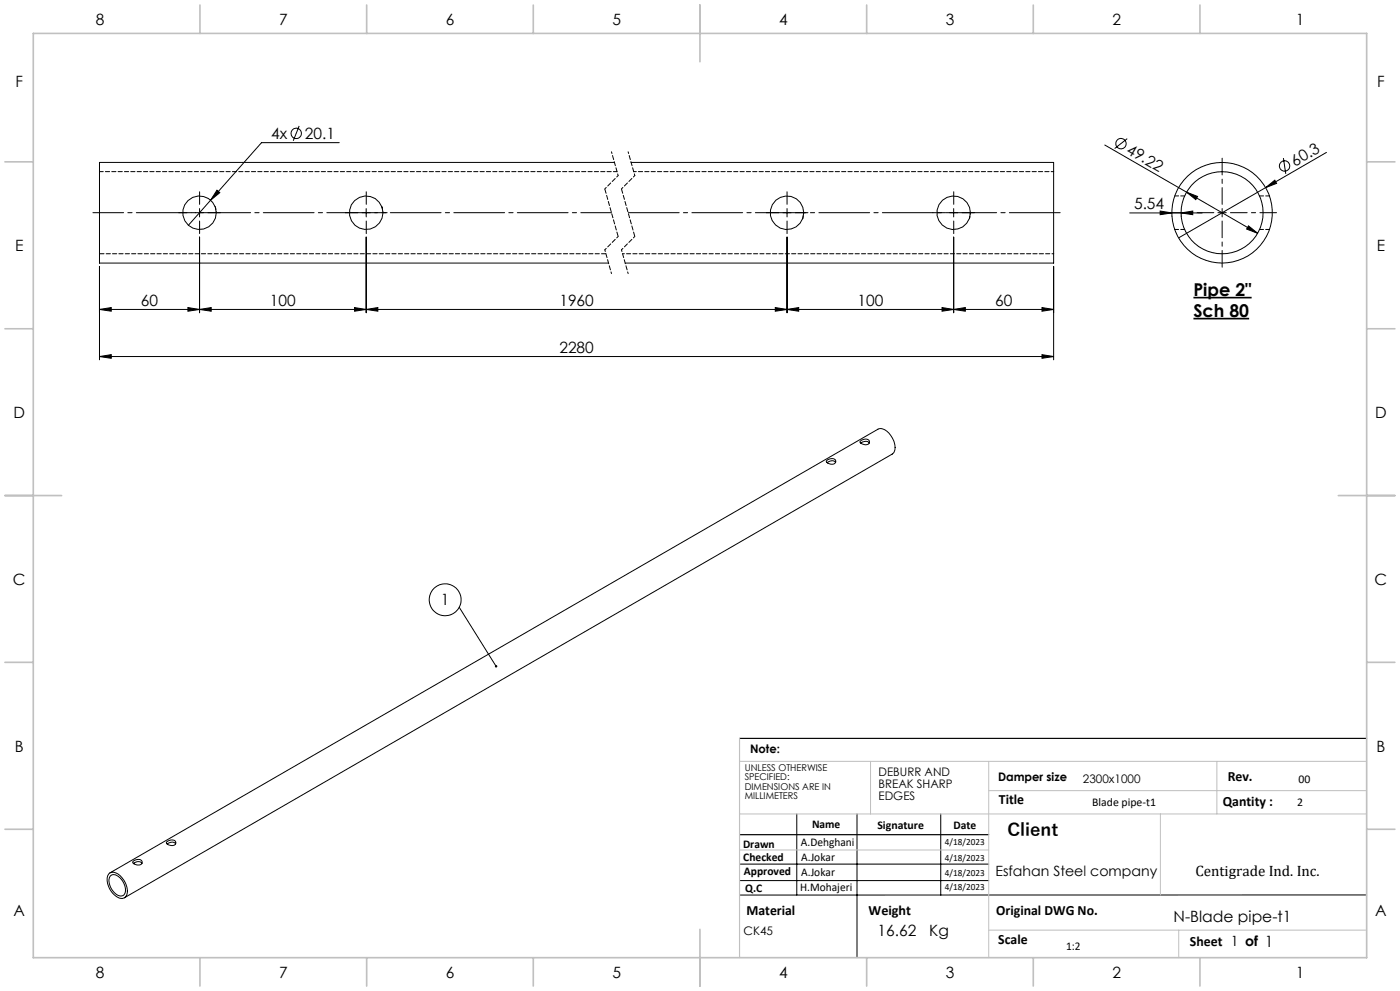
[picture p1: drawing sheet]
<svg xmlns="http://www.w3.org/2000/svg" width="420mm" height="297mm" viewBox="0 0 420 297" stroke-linecap="round" stroke-linejoin="round" font-family="sans-serif">
<g fill="none" stroke="#000" stroke-width=".3">
<path d="M89.7 37.7l-1.7 4.5M65.1 57l.8 .7-2.7 2.3zM101.8 42.8h-23.3l-22 24.7M184.3 48.7h-154.5v30.1h152.7M189.3 48.7h126.8v30.1h-128.6M331.4 43.5l45.9 26.4M338.2 41.6l-3.8 2.9M356 57.6l3.3 1.3-.6 .9zM379.7 56.2l2.7-2.2 .6 1zM379.7 56.2l-26.1 15.1M385 47.4l.7 4.7M397.9 45.7l-18.2 10.5"/>
<path d="M29.8 79.8v28M58.6 63.7h2.5M59.9 62.5v2.5M59.9 71v22.7M108.6 63.7h2.5M109.9 62.5v2.5M109.9 71v22.7M234.8 63.7h2.5M236.1 62.5v2.5M236.1 71v22.7M284.8 63.7h2.5M286.1 62.5v2.5"/>
<path d="M286.1 71v22.7M316.1 79.8v28M338.9 63.8h21.8M348.1 63.2l3.4 .6-3.4 .5zM351.5 64.8h.1M354.3 63.8l3.5-.6v1.1zM354.3 64.8h.1M365.4 63.7h2.5M366.6 62.5v2.5M374.5 67.7l2.8 2.2-3.3-1.3zM29.8 92.7l3.6-.5v1.1zM29.8 92.7h286.3"/>
<path d="M56.4 92.2l3.5 .5-3.5 .6zM59.9 92.7l3.5-.5v1.1zM106.4 92.2l3.5 .5-3.5 .6zM109.9 92.7l3.4-.5v1.1zM232.6 92.2l3.5 .5-3.5 .6zM236.1 92.7l3.5-.5v1.1zM282.6 92.2l3.5 .5-3.5 .6zM286.1 92.7l3.5-.5v1.1zM312.6 92.2l3.5 .5-3.5 .6zM29.8 106.9l3.6-.6v1.1zM29.8 106.9h286.3M312.6 106.3l3.5 .6-3.5 .5z"/>
<path d="M248.1 137.9a1.58 1.58 0 0 1 2.7 .4 1.61 1.61 0 0 1-2.9-.2zM250.7 138.6a1.74 1.74 0 0 0-2.6 0M258.2 132.1a1.56 1.56 0 0 1 2.6 .4 1.46 1.46 0 0 1-2.4 .4l-.4-.4zM258.2 132.8l1.1-.5a1.18 1.18 0 0 1 1.5 .5M137.8 182l11 17.7M39.8 258.3a1.92 1.92 0 0 1 2.8-.2 1.06 1.06 0 0 1-.4 1.1 1.06 1.06 0 0 1-1.2 0l-.4-.1a.78 .78 0 0 1-.8-.8zM40 258.8a1.83 1.83 0 0 1 2.6 0M50.1 252.2a1.61 1.61 0 0 1 2.7 .4 1.66 1.66 0 0 1-2.9 .1zM52.7 252.9a1.83 1.83 0 0 0-2.6 0M221.9 259h74.7M239 243.9v24.3M257.1 243.9v43.1"/>
<path d="M282.2 243.9v24.3M32.7 261.8a3.1 3.1 0 0 1 4.2 1.6 4.7 4.7 0 0 1 .7 5.4 2.58 2.58 0 0 1-3.6-.9 5.3 5.3 0 0 1-1.4-5.9zM33 261.6l230.3-132.9a3.5 3.5 0 0 1 4.1 2.1 4.3 4.3 0 0 1 .5 5.1l-230.6 133.2M33.1 262.5a2.25 2.25 0 0 1 3.2 1 3.9 3.9 0 0 1 .7 4.8 2.66 2.66 0 0 1-3.2-1.4l-.3-.4a3.7 3.7 0 0 1-.4-4zM221.9 263.9h74.7M410 268.2h-188.1"/>
<circle cx="88.9" cy="40" r="1.56"/>
<circle cx="336.3" cy="43" r="1.57"/>
<circle cx="385.4" cy="49.7" r="1.55"/>
<circle cx="59.9" cy="63.7" r="5"/>
<circle cx="109.9" cy="63.7" r="5"/>
<circle cx="236.1" cy="63.8" r="5"/>
<circle cx="286.1" cy="63.8" r="5"/>
<circle cx="366.6" cy="63.8" r="15.1"/>
<circle cx="366.6" cy="63.8" r="12.3"/>
<circle cx="133.6" cy="179.7" r="4.8"/>
</g>
<path d="M358 89.2h17.5M358 95.5h16.7" fill="none" stroke="#000" stroke-width=".5"/>
<path d="M364.1 63.7h-13.8M366.6 61.2v-13.8M366.6 66.2v13.9M369.1 63.7h13.9" fill="none" stroke="#000" stroke-width=".3" stroke-dasharray="15.2 1.3 1.3 1.3" stroke-dashoffset="10.2"/>
<g fill="none" stroke="#000" stroke-width=".3" stroke-dasharray="15.2 1.3 1.3 1.3">
<path d="M57.4 63.7h-3.8M59.9 66.2v3.8M59.9 61.2v-3.7M62.4 63.7h3.8M107.4 63.7h-3.8M109.9 66.2v3.8M109.9 61.2v-3.7M112.4 63.7h3.8M233.6 63.7h-3.8M236.1 66.2v3.8M236.1 61.2v-3.7M238.6 63.7h3.8"/>
<path d="M283.6 63.7h-3.8M286.1 66.2v3.8M286.1 61.2v-3.7M288.6 63.7h3.8"/>
</g>
<path d="M183.4 63.7h-155.5" fill="none" stroke="#000" stroke-width=".3" stroke-dasharray="15.2 1.3 1.3 1.3" stroke-dashoffset="6"/>
<path d="M318.1 63.7h-129.7" fill="none" stroke="#000" stroke-width=".3" stroke-dasharray="15.2 1.3 1.3 1.3" stroke-dashoffset="-.1"/>
<path d="M183.4 45.5l2 7.1M185.4 52.6l-4 4M188.4 45.5l2 7.1M190.4 52.6l-4 4M181.4 74.9l2 7.1M185.4 70.9l-4 4M186.4 74.9l2 7.1M186.8 76h129.3M190.4 70.9l-4 4" fill="none" stroke="#000" stroke-width=".3" stroke-dasharray="1.3 .6" stroke-dashoffset=".7"/>
<path d="M181.4 56.6l4 14.3M186.4 56.6l4 14.3M29.9 76h151.9" fill="none" stroke="#000" stroke-width=".3" stroke-dasharray="1.3 .6" stroke-dashoffset="-.1"/>
<path d="M221.9 221.3h188.1M221.9 250.2h74.7" fill="none" stroke="#000" stroke-width=".35"/>
<path d="M221.9 228.2h188.1M261.2 228.2v15.7M296.6 228.2v58.8M296.6 237h113.4M365.1 228.2v15.7M221.9 243.9h188.1M221.9 254.7h74.7M348.1 243.9v24.3M296.6 278.8h113.4M353.6 278.8v8.2" fill="none" stroke="#c0c0c0" stroke-width=".3"/>
<path d="M221.9 221.3v65.7" fill="none" stroke="#c0c0c0" stroke-width=".35"/>
<g fill="none" stroke="#c0c0c0" stroke-width=".5">
<path d="M10 10h400v277h-400zM60 1.5v8.5M110 1.5v8.5M160 1.5v8.5M210 1.5v17M260 1.5v8.5M310 1.5v8.5M360 1.5v8.5M1.5 48.5h8.5M410 48.5h8.5M1.5 98.5h8.5M410 98.5h8.5"/>
<path d="M1.5 148.5h17M401.5 148.5h17M1.5 198.5h8.5M410 198.5h8.5M1.5 248.5h8.5M410 248.5h8.5M210 278.5v17M60 287v8.5M110 287v8.5M160 287v8.5M260 287v8.5M310 287v8.5"/>
<path d="M360 287v8.5"/>
</g>
<g fill="#000">
<path d="M379.7 56.2l2.7-2.2 .6 1zM65.1 57l.8 .7-2.7 2.3zM148.6 199.4h.4l.2 .5-.2 .1-.2-.3 .2 .3h-.4z"/>
<path d="M354.3 63.8l3.5-.6v1.1zM348.1 63.2l3.4 .6-3.4 .5z"/>
<path d="M374.5 67.7l-.5 .9 3.3 1.3zM356 57.6l2.7 2.2 .6-.9z"/>
<path d="M312.6 92.2l3.5 .5-3.5 .6zM286.1 92.7l3.5-.5v1.1z"/>
<path d="M29.8 106.9l3.6-.6v1.1zM312.6 106.3l3.5 .6-3.5 .5zM29.8 92.7l3.6-.5v1.1zM56.4 92.2l3.5 .5-3.5 .6zM59.9 92.7l3.5-.5v1.1zM106.4 92.2l3.5 .5-3.5 .6zM236.1 92.7l3.5-.5v1.1zM282.6 92.2l3.5 .5-3.5 .6zM109.9 92.7l3.4-.5v1.1zM232.6 92.2l3.5 .5-3.5 .6z"/>
</g>
<path d="M291.1 63.7l-.2 1.7" fill="none" stroke="#000" stroke-width=".3" stroke-dasharray="1.3 .6" stroke-dashoffset=".8"/>
<path d="M64.9 63.7l-.4-1.9M114.9 63.7l-.4-1.9M241.1 63.7l-.4 1.9" fill="none" stroke="#000" stroke-width=".3" stroke-dasharray="1.3 .6" stroke-dashoffset="1"/>
<path d="M316.1 51.4h-126" fill="none" stroke="#000" stroke-width=".3" stroke-dasharray="1.3 .6" stroke-dashoffset=".5"/>
<path d="M185.1 51.4h-155.2" fill="none" stroke="#000" stroke-width=".3" stroke-dasharray="1.3 .6" stroke-dashoffset=".2"/>
<path d="M355.4 58.7h-3M380.9 58.7h-3M352.4 68.8h3M377.9 68.8h3" fill="none" stroke="#000" stroke-width=".3" stroke-dasharray="1.3 .6" stroke-dashoffset=".1"/>
<path d="M377.9 58.7h.1M380.9 58.7h.1M352.4 68.8h.1M355.4 68.8h.1" fill="none" stroke="#000" stroke-width=".3" stroke-dasharray="1.3 .6"/>
<g font-size="5.3">
<text x="358" y="88.6">Pipe 2&quot;</text>
<text x="358" y="94.9">Sch 80</text>
<text x="302.2" y="250.7">Client</text>
</g>
<g font-size="4.7">
<text x="28.7" y="7.6">8</text>
<text x="83.7" y="7.6">7</text>
<text x="133.7" y="7.6">6</text>
<text x="183.7" y="7.6">5</text>
<text x="233.7" y="7.6">4</text>
<text x="283.7" y="7.6">3</text>
<text x="333.7" y="7.6">2</text>
<text x="388.7" y="7.6">1</text>
<text x="4.6" y="26.1">F</text>
<text x="413.1" y="26.1">F</text>
<text x="81.3" y="41.7">4x</text>
<text x="91.5" y="41.7">20.1</text>
<text x="337.7" y="45.8" transform="rotate(30 337.7 45.8)">49.22</text>
<text x="388.5" y="49.9" transform="rotate(-30 388.5 49.9)">60.3</text>
<text x="340.2" y="62.8">5.54</text>
<text x="4.5" y="75.3">E</text>
<text x="413" y="75.3">E</text>
<text x="42.3" y="91.7">60</text>
<text x="81" y="91.7">100</text>
<text x="167.8" y="91.7">1960</text>
<text x="257.2" y="91.7">100</text>
<text x="298.5" y="91.7">60</text>
<text x="167.8" y="105.8">2280</text>
<text x="4" y="125.3">D</text>
<text x="412.5" y="125.3">D</text>
<text x="3.9" y="175.3">C</text>
<text x="412.4" y="175.3">C</text>
<text x="132.3" y="181.4">1</text>
<text x="4.4" y="225.3">B</text>
<text x="412.9" y="225.3">B</text>
<text x="4" y="274.6">A</text>
<text x="412.5" y="274.6">A</text>
<text x="263.3" y="280.5">16.62</text>
<text x="278.8" y="280.5">Kg</text>
<text x="352.1" y="276.4">N-Blade pipe-t1</text>
<text x="28.7" y="293.1">8</text>
<text x="83.7" y="293.1">7</text>
<text x="133.7" y="293.1">6</text>
<text x="183.7" y="293.1">5</text>
<text x="233.7" y="293.1">4</text>
<text x="283.7" y="293.1">3</text>
<text x="333.7" y="293.1">2</text>
<text x="388.7" y="293.1">1</text>
</g>
<text font-size="4.5" x="358.6" y="262.6">Centigrade Ind. Inc.</text>
<g font-size="4.2">
<text x="368.3" y="234.1">Rev.</text>
<text x="299.7" y="240.9">Title</text>
<text x="366.8" y="241.6">Qantity :</text>
<text x="298.6" y="262.6">Esfahan Steel company</text>
<text x="223.9" y="274.2">Material</text>
<text x="260.6" y="274.2">Weight</text>
<text x="298.9" y="274.2">Original DWG No.</text>
<text x="299.5" y="282.8">Scale</text>
<text x="357" y="283.6">Sheet 1 of 1</text>
</g>
<g font-size="3.5">
<text x="225" y="225.7">Note:</text>
<text x="263.6" y="232.6">DEBURR AND</text>
<text x="263.6" y="236.1">BREAK SHARP</text>
<text x="263.6" y="239.7">EDGES</text>
<text x="299.4" y="234.1">Damper size</text>
<text x="324.9" y="234.7">2300x1000</text>
<text x="389.6" y="234.7">00</text>
<text x="327.7" y="241.6">Blade pipe-t1</text>
<text x="389.2" y="241.6">2</text>
<text x="243.6" y="248.1">Name</text>
<text x="263.2" y="248.5">Signature</text>
<text x="286" y="248.5">Date</text>
<text x="222.9" y="254">Drawn</text>
<text x="240.3" y="253.6">A.Dehghani</text>
<text x="240.4" y="257.9">A.Jokar</text>
<text x="223" y="258.1">Checked</text>
<text x="223.2" y="262.1">Approved</text>
<text x="240.4" y="262.4">A.Jokar</text>
<text x="223.6" y="267.4">Q.C</text>
<text x="240.1" y="267.1">H.Mohajeri</text>
<text x="223.1" y="280.2">CK45</text>
<text x="319.8" y="284.6">1:2</text>
</g>
<g font-size="2.8">
<text x="223.4" y="231">UNLESS OTHERWISE</text>
<text x="223.4" y="233.8">SPECIFIED:</text>
<text x="223.4" y="236.7">DIMENSIONS ARE IN</text>
<text x="223.4" y="239.5">MILLIMETERS</text>
<text x="283.5" y="253.2">4/18/2023</text>
<text x="283.5" y="258.1">4/18/2023</text>
<text x="283.5" y="262.7">4/18/2023</text>
<text x="283.5" y="266.6">4/18/2023</text>
</g>
</svg>
